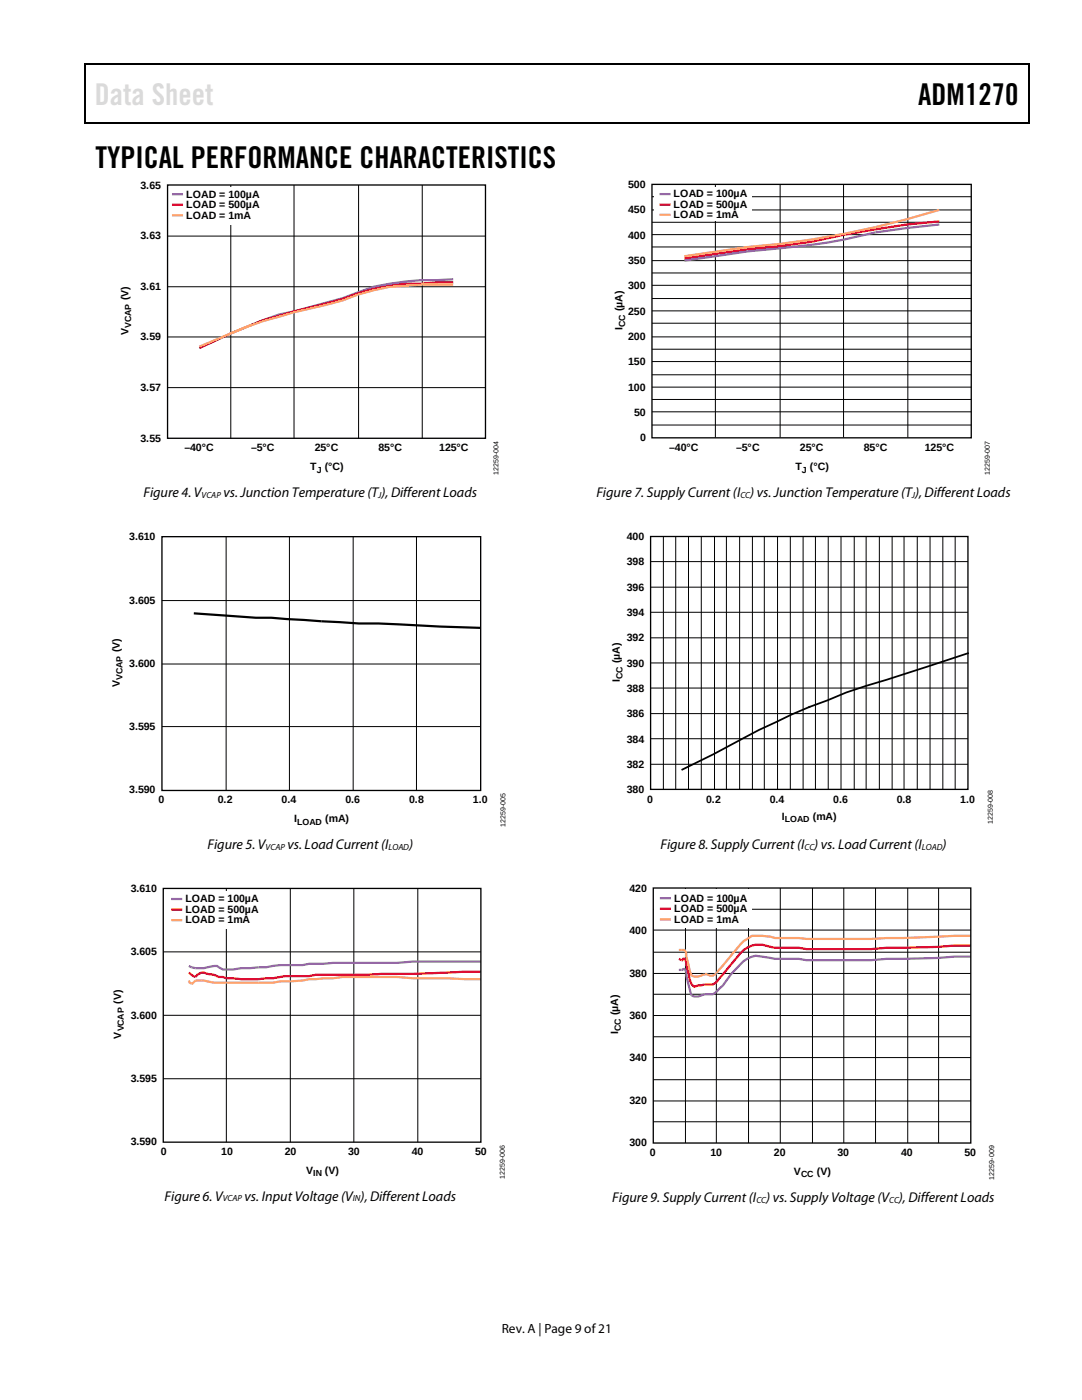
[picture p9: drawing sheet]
<svg xmlns="http://www.w3.org/2000/svg" width="216mm" height="279mm" viewBox="0 0 216 279" stroke-linecap="round" stroke-linejoin="round" font-family="sans-serif">
<path d="M16.9 12.7h.2v1h-.2zM16.9 12.7h.2v.3h-.2zM82.5 12.7h.3v.3h-.3zM205.1 12.7h.3v1h-.3zM205.1 12.7h.3v.3h-.3zM16.9 24.4h.2v.2h-.2zM82.3 24.4h.2v.2h-.2zM205.1 24.4h.3v.2h-.3z" fill="#000"/>
<path d="M17 13.7v10.7M17.1 12.8h65.4M82.8 12.8h122.3M205.2 13.7v10.7M17.1 24.5h188" fill="none" stroke="#000" stroke-width=".25"/>
<path d="M46.1 36.9v50.7M58.7 36.9v50.7M71.5 36.9v50.7M84.3 36.9v50.7M33.3 57.2h63.6M33.3 47.1h63.6M33.3 77.4h63.6M33.3 67.2h63.6" fill="none" stroke="#000" stroke-width=".2"/>
<path d="M90.4 55.7l-3.1 .2a53.3 53.3 0 0 0-12.8 1.3l-6.1 2.3-9.7 2.6-3 .7a155.7 155.7 0 0 0-15.9 6.6" fill="none" stroke="#8366af" stroke-width=".44"/>
<path d="M90.4 56.3h-3.1l-3.2 .3a39.8 39.8 0 0 0-15.7 3.1l-9.7 2.4-6.2 1.8-6.4 2.6-6.3 2.9" fill="none" stroke="#db0029" stroke-width=".44"/>
<path d="M90.4 56.8h-6.3l-6.3 .4-6.4 1.6-3 1.2-3.3 .8a142.8 142.8 0 0 0-15.9 4.4l-9.4 4" fill="none" stroke="#fda26d" stroke-width=".44"/>
<path d="M33.8 37.4h19.5v7.5h-19.5z" fill="#fff"/>
<path d="M34.3 38.8h2.2M96 191.9h-13.6l-3.2 .3h-12.7l-2 .1h-2.8l-1.3 .3h-4.5l-2.8 .4-4.9 .2-1.7 .3h-2l-1.2-.7h-.6a7.4 7.4 0 0 1-5 0" fill="none" stroke="#8366af" stroke-width=".44"/>
<path d="M34.3 40.9h2.2M96 193.9l-22.8 .6h-10.2l-1.3 .3a20.9 20.9 0 0 0-7.3 .4l-2.8 .2-6.4-.2-.7-.2h-.8l-1-.5-1.3-.1a1.51 1.51 0 0 0-2.2 .4l-.2 .2-.4-.2-.9-.7" fill="none" stroke="#db0029" stroke-width=".44"/>
<path d="M34.3 43h2.2M96 195.4l-13.6-.2-3.2-.2h-10.9l-1.8 .2-4.8 .2-1.3 .3-2.5 .2h-2l-1.5 .2h-11.7a8.8 8.8 0 0 0-3.7-.4l-.6 .6-.5-.2-.2-.4" fill="none" stroke="#fda26d" stroke-width=".44"/>
<path d="M33.4 36.9h63.5v50.6h-63.5zM32.3 107.1h63.6v50.7h-63.6z" fill="none" stroke="#000" stroke-width=".26"/>
<g fill="none" stroke="#000" stroke-width=".2">
<path d="M32.3 119.9h63.6M45.1 107.1v50.7M57.8 107.1v50.7M70.5 107.1v50.7M83.1 107.1v50.7M32.3 132.5h63.6M32.3 145h63.6M45.2 177.3v50.6M57.9 177.3v50.6M70.6 177.3v50.6M83.4 177.3v50.6M32.6 190h63.4"/>
<path d="M32.6 215.3h63.4M32.6 202.6h63.4"/>
</g>
<path d="M38.7 122.4l12.3 .9h3.1l17.5 1.1h3.9l20.4 .9" fill="none" stroke="#000" stroke-width=".44"/>
<path d="M33.1 177.7h19.4v7.6h-19.4z" fill="#fff"/>
<path d="M34.2 179.4h2.2" fill="none" stroke="#8366af" stroke-width=".44"/>
<path d="M34.2 181.5h2.2" fill="none" stroke="#db0029" stroke-width=".44"/>
<path d="M34.2 183.6h2.2" fill="none" stroke="#fda26d" stroke-width=".44"/>
<path d="M32.6 177.3h63.4v50.6h-63.4z" fill="none" stroke="#000" stroke-width=".26"/>
<g fill="none" stroke="#000" stroke-width=".2">
<path d="M130.1 39.3h63.7M142.7 36.8v50.5M155.7 36.8v50.5M168.3 36.8v50.5M181.1 36.8v50.5M130.1 59.6h63.7M130.1 54.5h63.7M130.1 49.3h63.7M130.1 44.4h63.7M130.1 56.9h63.7M130.1 52h63.7M130.1 46.8h63.7"/>
<path d="M130.1 41.9h63.7M130.1 79.7h63.7M130.1 74.8h63.7M130.1 69.7h63.7M130.1 64.5h63.7M130.1 77.3h63.7M130.1 72.2h63.7M130.1 67.2h63.7M130.1 62h63.7M130.1 84.8h63.7M130.1 82.2h63.7"/>
</g>
<path d="M130.5 37.2h19.5v6.8h-19.5z" fill="#fff"/>
<path d="M131.6 38.7h2.2M187.4 44.8l-12.7 1.6a110.7 110.7 0 0 1-19 3.2l-6.5 .6-12.6 1.8M193.7 190.9l-16.8 .5-3.1 .2h-12.9l-1.5-.2a27.4 27.4 0 0 1-8.6-.7 5 5 0 0 0-3.1 1.8l-1.9 2-1.5 2.2-1.4 1.3-.7 .4h-1.6a2.79 2.79 0 0 1-2.6 .3l-.7-2.5-.5-2.6-.2-.2-.4 .2h-.7" fill="none" stroke="#8366af" stroke-width=".44"/>
<path d="M131.6 40.8h2.2M187.4 44.2a187.3 187.3 0 0 0-25.4 4l-6.3 .9-6.5 .6-12.6 1.9M193.7 188.7l-16.8 .5-3.1 .2h-12.9l-1.5-.2h-4.8l-.8-.2a5.1 5.1 0 0 0-6.1 1.3l-4.8 5.7-.7 .5h-1.6l-2.1 .4a3.9 3.9 0 0 1-1.2-2.9l-.3-1.5a.88 .88 0 0 0-.7-1.1l-.1 .2-.7-.2" fill="none" stroke="#db0029" stroke-width=".44"/>
<path d="M131.6 42.9h2.2M187.4 41.9a177.7 177.7 0 0 1-38.2 7.4l-12.6 1.8M193.7 186.8h-3.2l-16.7 .6h-12.9l-1.5-.2h-4.8l-.8-.3-1.7-.1h-2a10.3 10.3 0 0 0-4.3 3.9l-2.9 3.6-.7 .4-1.6-.2a2.79 2.79 0 0 1-2.6 .2l-.3-.9-.9-3.9-.2-.3h-1.1" fill="none" stroke="#fda26d" stroke-width=".44"/>
<path d="M130.1 36.8h63.7v50.6h-63.7zM129.8 107.1h63.3v50.4h-63.3z" fill="none" stroke="#000" stroke-width=".26"/>
<g fill="none" stroke="#000" stroke-width=".2">
<path d="M129.8 117.2h63.3M129.8 112.1h63.3M132.4 107.1v50.4M134.8 107.1v50.4M137.4 107.1v50.4M139.9 107.1v50.4M142.6 107.1v50.4M144.9 107.1v50.4M147.6 107.1v50.4M150.1 107.1v50.4M152.5 107.1v50.4M155.1 107.1v50.4"/>
<path d="M157.7 107.1v50.4M160.2 107.1v50.4M162.7 107.1v50.4M165.3 107.1v50.4M167.8 107.1v50.4M170.5 107.1v50.4M172.8 107.1v50.4M175.5 107.1v50.4M178 107.1v50.4M180.4 107.1v50.4M183 107.1v50.4M185.6 107.1v50.4"/>
<path d="M188.1 107.1v50.4M190.6 107.1v50.4M129.8 137.3h63.3M129.8 132.3h63.3M129.8 127.3h63.3M129.8 122.2h63.3M129.8 152.5h63.3M129.8 147.4h63.3M129.8 142.4h63.3M136.8 177.2v50.9M142.9 177.2v50.9M149.4 177.2v50.9"/>
<path d="M155.7 177.2v50.9M162.1 177.2v50.9M168.4 177.2v50.9M174.7 177.2v50.9M181.1 177.2v50.9M187.3 177.2v50.9M130.4 198.4h63.3M130.4 190h63.3M130.4 181.5h63.3M130.4 194.3h63.3M130.4 185.6h63.3M130.4 215.5h63.3"/>
<path d="M130.4 206.9h63.3M130.4 219.7h63.3M130.4 211.1h63.3M130.4 202.7h63.3M130.4 223.9h63.3"/>
</g>
<path d="M193.1 130.4l-24.2 7.8-3.8 1.6a114.1 114.1 0 0 0-16.6 7.5l-6.1 3.2-6.2 3.1" fill="none" stroke="#000" stroke-width=".35"/>
<path d="M130.6 177.6h19.4v7.6h-19.4z" fill="#fff"/>
<path d="M131.7 179.3h2.2" fill="none" stroke="#8366af" stroke-width=".44"/>
<path d="M131.7 181.4h2.2" fill="none" stroke="#db0029" stroke-width=".44"/>
<path d="M131.7 183.5h2.2" fill="none" stroke="#fda26d" stroke-width=".44"/>
<path d="M130.4 177.2h63.3v50.9h-63.3z" fill="none" stroke="#000" stroke-width=".26"/>
<g font-size="6">
<text x="183.2" y="20.9">ADM1270</text>
<text x="19" y="33.6">TYPICAL PERFORMANCE CHARACTERISTICS</text>
</g>
<g font-size="2.8">
<text x="28.6" y="99.2">Figure 4. V</text>
<text x="44.6" y="99.2">vs. Junction Temperature (T), Different Loads</text>
<text x="119" y="99.2">Figure 7. SupplyCurrent(I )vs. Junction Temperature (T),DifferentLoads</text>
<text x="41.4" y="169.4">Figure 5. V</text>
<text x="57.4" y="169.4">vs. Load Current (I</text>
<text x="81.6" y="169.4">)</text>
<text x="131.8" y="169.4">Figure 8. Supply Current (I ) vs. Load Current (I</text>
<text x="188.1" y="169.4">)</text>
<text x="32.9" y="239.6">Figure 6. V</text>
<text x="48.8" y="239.6">vs. InputVoltage (V ),DifferentLoads</text>
<text x="122.2" y="239.9">Figure 9. Supply Current (I ) vs. Supply Voltage (V ), Different Loads</text>
</g>
<text font-size="2.7" x="100.1" y="266">Rev. A | Page 9 of 21</text>
<g font-size="2.1">
<text x="28" y="37.6">3.65</text>
<text x="37.1" y="39.5">LOAD = 100µA</text>
<text x="37.1" y="41.6">LOAD = 500µA</text>
<text x="125.3" y="37.5">500</text>
<text x="134.4" y="39.4">LOAD = 100µA</text>
<text x="134.4" y="41.5">LOAD = 500µA</text>
<text x="28" y="47.8">3.63</text>
<text x="37.1" y="43.7">LOAD = 1mA</text>
<text x="125.3" y="47.6">400</text>
<text x="125.3" y="42.6">450</text>
<text x="134.4" y="43.6">LOAD = 1mA</text>
<text x="125.3" y="52.7">350</text>
<text x="25.7" y="60" transform="rotate(-90 25.7 60)">(V)</text>
<text x="28" y="57.9">3.61</text>
<text x="125.3" y="57.7">300</text>
<text x="124.2" y="62.1" transform="rotate(-90 124.2 62.1)">(µA)</text>
<text x="124.2" y="65.9" transform="rotate(-90 124.2 65.9)">I</text>
<text x="125.3" y="62.8">250</text>
<text x="25.7" y="66.9" transform="rotate(-90 25.7 66.9)">V</text>
<text x="28" y="67.8">3.59</text>
<text x="125.3" y="67.8">200</text>
<text x="28" y="78">3.57</text>
<text x="125.3" y="77.9">100</text>
<text x="125.3" y="72.9">150</text>
<text x="126.5" y="83">50</text>
<text x="28" y="88.1">3.55</text>
<text x="127.7" y="88">0</text>
<text x="133.5" y="90">–40°C</text>
<text x="146.9" y="90">–5°C</text>
<text x="159.6" y="90">25°C</text>
<text x="172.4" y="90">85°C</text>
<text x="184.5" y="90">125°C</text>
<text x="36.8" y="90.1">–40°C</text>
<text x="50.1" y="90.1">–5°C</text>
<text x="61.9" y="93.9">T</text>
<text x="62.8" y="90.1">25°C</text>
<text x="64.8" y="93.9">(°C)</text>
<text x="75.5" y="90.1">85°C</text>
<text x="87.7" y="90.1">125°C</text>
<text x="158.7" y="93.8">T</text>
<text x="161.6" y="93.8">(°C)</text>
<text x="25.8" y="107.8">3.610</text>
<text x="125.1" y="107.8">400</text>
<text x="125.1" y="112.8">398</text>
<text x="125.1" y="117.9">396</text>
<text x="25.8" y="120.5">3.605</text>
<text x="125.1" y="122.9">394</text>
<text x="23.9" y="130.1" transform="rotate(-90 23.9 130.1)">(V)</text>
<text x="125.1" y="128">392</text>
<text x="23.9" y="137.1" transform="rotate(-90 23.9 137.1)">V</text>
<text x="25.8" y="133.1">3.600</text>
<text x="123.7" y="132.4" transform="rotate(-90 123.7 132.4)">(µA)</text>
<text x="123.7" y="136.1" transform="rotate(-90 123.7 136.1)">I</text>
<text x="125.1" y="133">390</text>
<text x="125.1" y="138.1">388</text>
<text x="125.1" y="143.1">386</text>
<text x="25.8" y="145.7">3.595</text>
<text x="125.1" y="148.2">384</text>
<text x="125.1" y="153.2">382</text>
<text x="25.8" y="158.3">3.590</text>
<text x="31.6" y="160.3">0</text>
<text x="43.5" y="160.3">0.2</text>
<text x="56.2" y="160.3">0.4</text>
<text x="68.9" y="160.3">0.6</text>
<text x="81.6" y="160.3">0.8</text>
<text x="94.4" y="160.3">1.0</text>
<text x="125.1" y="158.3">380</text>
<text x="129.1" y="160.2">0</text>
<text x="140.9" y="160.2">0.2</text>
<text x="153.6" y="160.2">0.4</text>
<text x="166.3" y="160.2">0.6</text>
<text x="178.9" y="160.2">0.8</text>
<text x="191.6" y="160.2">1.0</text>
<text x="58.7" y="164.1">I</text>
<text x="64.9" y="164.1">(mA)</text>
<text x="156" y="163.6">I</text>
<text x="162.2" y="163.6">(mA)</text>
<text x="26.1" y="178">3.610</text>
<text x="125.6" y="177.9">420</text>
<text x="134.5" y="180">LOAD = 100µA</text>
<text x="37" y="180.1">LOAD = 100µA</text>
<text x="37" y="182.2">LOAD = 500µA</text>
<text x="37" y="184.3">LOAD = 1mA</text>
<text x="134.5" y="182.1">LOAD = 500µA</text>
<text x="134.5" y="184.2">LOAD = 1mA</text>
<text x="26.1" y="190.7">3.605</text>
<text x="125.6" y="186.3">400</text>
<text x="125.6" y="194.9">380</text>
<text x="24.2" y="200.4" transform="rotate(-90 24.2 200.4)">(V)</text>
<text x="26.1" y="203.3">3.600</text>
<text x="123.4" y="202.6" transform="rotate(-90 123.4 202.6)">(µA)</text>
<text x="125.6" y="203.3">360</text>
<text x="24.2" y="207.3" transform="rotate(-90 24.2 207.3)">V</text>
<text x="123.4" y="206.4" transform="rotate(-90 123.4 206.4)">I</text>
<text x="26.1" y="215.9">3.595</text>
<text x="125.6" y="211.7">340</text>
<text x="125.6" y="220.3">320</text>
<text x="26.1" y="228.5">3.590</text>
<text x="32.1" y="230.5">0</text>
<text x="44.2" y="230.5">10</text>
<text x="56.8" y="230.5">20</text>
<text x="69.5" y="230.5">30</text>
<text x="82.2" y="230.5">40</text>
<text x="94.8" y="230.5">50</text>
<text x="125.6" y="228.7">300</text>
<text x="129.7" y="230.7">0</text>
<text x="141.8" y="230.7">10</text>
<text x="154.4" y="230.7">20</text>
<text x="167.1" y="230.7">30</text>
<text x="179.8" y="230.7">40</text>
<text x="192.5" y="230.7">50</text>
<text x="61.1" y="234.3">V</text>
<text x="64.8" y="234.3">(V)</text>
<text x="158.4" y="234.4">V</text>
<text x="163" y="234.4">(V)</text>
</g>
<g font-size="1.8">
<text x="26.2" y="65.5" transform="rotate(-90 26.2 65.5)">VCAP</text>
<text x="124.7" y="65.3" transform="rotate(-90 124.7 65.3)">CC</text>
<text x="63.2" y="94.4">J</text>
<text x="160" y="94.3">J</text>
<text x="40.2" y="99.4">VCAP</text>
<text x="75.5" y="99.4">J</text>
<text x="147.7" y="99.4">CC</text>
<text x="181.9" y="99.4">J</text>
<text x="24.5" y="135.6" transform="rotate(-90 24.5 135.6)">VCAP</text>
<text x="124.2" y="135.5" transform="rotate(-90 124.2 135.5)">CC</text>
<text x="59.3" y="164.6">LOAD</text>
<text x="156.6" y="164.1">LOAD</text>
<text x="53" y="169.5">VCAP</text>
<text x="77.5" y="169.5">LOAD</text>
<text x="160.5" y="169.5">CC</text>
<text x="183.9" y="169.5">LOAD</text>
<text x="24.7" y="205.9" transform="rotate(-90 24.7 205.9)">VCAP</text>
<text x="123.9" y="205.8" transform="rotate(-90 123.9 205.8)">CC</text>
<text x="44.4" y="239.8">VCAP</text>
<text x="62.5" y="234.8">IN</text>
<text x="70.4" y="239.8">IN</text>
<text x="159.8" y="235">CC</text>
<text x="150.9" y="240">CC</text>
<text x="177.4" y="240">CC</text>
</g>
<g font-size="1.4">
<text x="99.5" y="94.8" transform="rotate(-90 99.5 94.8)">12259-004</text>
<text x="197.5" y="94.7" transform="rotate(-90 197.5 94.7)">12259-007</text>
<text x="100.9" y="165" transform="rotate(-90 100.9 165)">12259-005</text>
<text x="198.1" y="164.5" transform="rotate(-90 198.1 164.5)">12259-008</text>
<text x="100.7" y="235.2" transform="rotate(-90 100.7 235.2)">12259-006</text>
<text x="198.4" y="235.4" transform="rotate(-90 198.4 235.4)">12259-009</text>
</g>
</svg>
